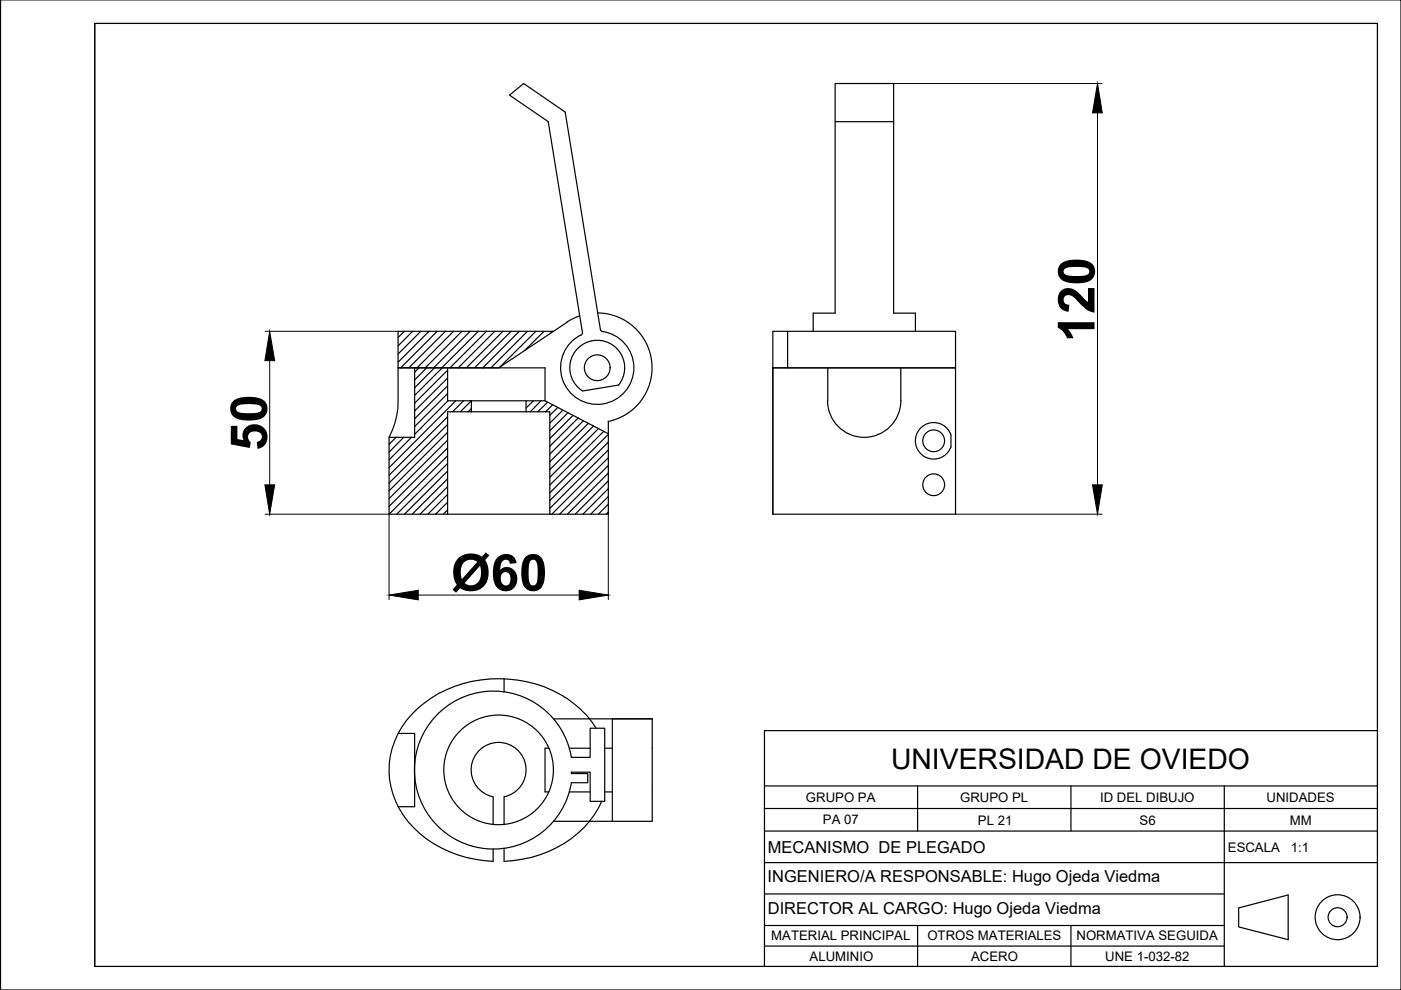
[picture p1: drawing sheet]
<svg xmlns="http://www.w3.org/2000/svg" width="297mm" height="210mm" viewBox="0 0 297 210" stroke-linecap="round" stroke-linejoin="round" font-family="sans-serif">
<!-- layer: 01_Contornos -->
<g fill="none" stroke="#000" stroke-width=".25">
<path d="M177.1 25.8h12.4M85.8 70.2l-1.4 1.4M87.5 70.2l-3.1 3.1M87.9 78v14.7h-5.4M88.8 78l-.9 .9M89.2 70.2l-4.8 4.9M90.5 78l-2.6 2.6M91 70.2l-6.6 6.6M92.1 78l-4.2 4.2M92.7 70.2l-7.8 7.8M93.8 78l-5.9 5.8M94.4 70.2l-7.7 7.8"/>
<path d="M94.9 78.5l-7 7M94.9 78v7h16.6M96.2 70.2l-7.8 7.8M97.9 70.2l-7.7 7.8M99.7 70.2l-7.8 7.8M101.4 70.2l-7.7 7.8M103.2 70.2l-7.8 7.8M104.9 70.2l-7.8 7.8M106.6 70.2l-7.7 7.8M108.4 70.2l-7.8 7.8M110.1 70.2l-7.8 7.8M111.8 70.2l-7.7 7.8"/>
<path d="M113.6 70.2l-7.6 7.6M115.3 70.2l-4 4.1M117.1 70.2l-.6 .6M117.3 70.2h-32.9v7.8h31.2v7l13.4 7M120.2 68.3l-14.5 9.7h-21.3v7a16.4 16.4 0 0 1-1.9 7.7M122.9 67l-2.7 1.3M126.7 66.4a11.6 11.6 0 0 1 11.5 10.4 11.6 11.6 0 0 1-9.3 12.6l.1 19.6h-46.5M127.7 70.3a7.8 7.8 0 0 1 5.9 11.1 7.8 7.8 0 0 1-12.5 2 7.8 7.8 0 0 1 2.1-12.4M127.7 70.3l-.4-.3-7.5-46.2-8.8-6.1-3 2.5 8.2 5.6 7.3 44.9-.2 .3M163.9 70.2h38.7v7.8h-38.7zM163.9 78h38.7v31h-38.7zM167 70.2v7.8"/>
<path d="M172.4 70.2v-3.8h4.7v-48.7h12.4v48.7h4.6v3.8M175.5 78v7M191 78v7a7.8 7.8 0 0 1-7.8 7.7 7.8 7.8 0 0 1-7.7-7.7M82.5 92.7v16.3M84 92.7l-1.5 1.5M85.6 92.7l-3.1 3.2M87.2 92.7l-4.7 4.8M94.9 80.2l-7 6.9M94.9 81.8l-7 7M94.9 83.5l-7 6.9M94.9 88.4l-12.4 12.4M94.9 90l-12.4 12.4"/>
<path d="M94.9 91.7l-12.4 12.4M94.9 93.3l-12.4 12.4M94.9 95l-12.4 12.4M94.9 96.6l-12.4 12.4M94.9 98.3l-10.8 10.7M94.9 99.9l-9.1 9.1M95 85l-7.1 7.1M96.6 85l-14.1 14.2M97.6 87.3l2.3-2.3v2.3M98.3 85l-2.3 2.3M99.9 86.6l-.6 .7M111.5 87.3h5.1v21.7"/>
<path d="M111.5 87.3h-16.6v21.7M113.1 85l-1.6 1.5M114.7 85l-2.3 2.3M115.6 85h-4.1v2.3M116.1 85.3l-2.1 2M117.2 85.8l-1.5 1.5M118.3 86.4l-1.7 1.7M119.3 87l-2.7 2.7M120.4 87.5l-3.8 3.8M121.5 88.1l-4.9 4.9M122.6 88.6l-6 6M123.5 82.9a5.8 5.8 0 0 1-1.7-8.3 5.8 5.8 0 0 1 8.3-1.3 5.8 5.8 0 0 1 1.1 8.3l-7.7 1.3"/>
<path d="M123.7 89.2l-7.1 7.1M124.7 89.8l-8.1 8.1M125.8 90.3l-9.2 9.3M126.9 90.9l-10.3 10.3M128 91.5l-11.4 11.3M129 92.1l-12.4 12.4M129 93.7l-12.4 12.4M129 95.4l-12.4 12.4M129 97l-12 12M129 98.7l-10.4 10.3M201.6 92.2a3.9 3.9 0 0 0-5.9-1.8 3.9 3.9 0 0 0 0 6.2 3.9 3.9 0 0 0 5.9-1.8v-2.6M94.9 101.5l-7.5 7.5"/>
<path d="M94.9 103.2l-5.8 5.8M94.9 104.8l-4.2 4.2M94.9 106.5l-2.5 2.5M94.9 108.1l-.9 .9M129 100.3l-8.7 8.7M129 102l-7.1 7M129 103.6l-5.4 5.4M129 105.3l-3.7 3.7M129 106.9l-2.1 2.1M129 108.6l-.5 .4M84.4 155.5h3.5v15.5h-3.5M106.9 143.9v2.8"/>
<path d="M116.4 158.6h-.8v9.3h.8M117.4 152.4h20.9M120.7 158.6h4.4M126.4 154.4a23.9 23.9 0 0 0-20.5-10.5 24.9 24.9 0 0 0-19.7 8.9 16.9 16.9 0 0 0 1.5 22.7 25.1 25.1 0 0 0 16.8 7.1v-2.6M128.2 158.6h1.6M138.3 152.4h-8.5v21.7M138.3 152.4v21.7h-20.9M104.5 169v5.9M104.5 168.9a5.8 5.8 0 0 1-3.6-8.9 5.8 5.8 0 0 1 9.6 0 5.8 5.8 0 0 1-3.6 8.9M106.9 169v5.9M120.7 167.9h4.4M121.1 160.6a16.7 16.7 0 0 0-25.6-11.4 16.7 16.7 0 0 0 0 28.1 16.7 16.7 0 0 0 25.6-11.3"/>
<path d="M121.1 160.6h4v-6.2h3.1v15.5h-3.1v-6.2h-4v.3h3.5v2h-3.5M127.6 169.9a22.2 22.2 0 0 1-16.9 12.3l-3.8 .4v-2.8M128.2 167.9h1.6"/>
<circle cx="126.6" cy="78" r="2.73"/>
<circle cx="198" cy="93.5" r="2.31"/>
<circle cx="198" cy="102.8" r="2.31"/>
<circle cx="105.7" cy="163.2" r="11.6"/>
</g>
<!-- layer: 04_Cotas -->
<path d="M20.1 5h271.9v199.9h-271.9zM189.5 17.7h44.2M232.7 23.9v78.9M56.2 70.2h28.2M57.2 76.5v26.3M56.2 109h26.3v18.1M129 109v18.1M202.6 109h31.1M88.7 126.2h34.1" fill="none" stroke="#000" stroke-width=".21"/>
<path d="M232.7 17.7l1 6.2h-2.1zM57.2 70.2l1 6.3h-2zM56.2 102.8h2l-1 6.2zM231.6 102.8h2.1l-1 6.2zM82.5 126.2l6.2-1v2zM122.8 125.2l6.2 1-6.2 1z" fill="#000" stroke="#000" stroke-width=".21"/>
<!-- layer: 0 -->
<g fill="none" stroke="#000" stroke-width=".25">
<path d="M.1 0h296.9v209.9h-296.9zM20.1 5h271.9v199.9h-271.9zM292 154.9h-129.9v50M162.1 176.2h129.9M162.1 166.6h129.9M162.1 171.4h129.9M194.5 166.6v9.6M227.1 166.6v9.6M259.6 166.6v38.3M162.1 182.9h129.9M162.1 189.5h97.5M162.1 196.2h97.5"/>
<path d="M194.5 196.2v8.7M227.1 196.2v8.7M262.6 192.5l10.5-2.7v9.4l-10.5-2.7zM162.1 200.6h97.5"/>
<circle cx="283.6" cy="194.5" r="4.8"/>
<circle cx="283.6" cy="194.5" r="2.01"/>
</g>
<g font-size="10.8">
<text x="232.1" y="72.6" transform="rotate(-90 232.1 72.6)">120</text>
<text x="56.6" y="95.6" transform="rotate(-90 56.6 95.6)">50</text>
<text x="95.6" y="125.2">Ø60</text>
</g>
<text font-size="6" x="188.9" y="163">UNIVERSIDAD DE OVIEDO</text>
<g font-size="3.5">
<text x="162.8" y="180.8">MECANISMO DE PLEGADO</text>
<text x="162.8" y="187">INGENIERO/A RESPONSABLE: Hugo Ojeda Viedma</text>
<text x="162.8" y="193.8">DIRECTOR AL CARGO: Hugo Ojeda Viedma</text>
</g>
<g font-size="2.8">
<text x="170.9" y="170.1">GRUPO PA</text>
<text x="203.6" y="170.1">GRUPO PL</text>
<text x="233.2" y="170.1">ID DEL DIBUJO</text>
<text x="268.5" y="170.1">UNIDADES</text>
<text x="174.5" y="174.8">PA 07</text>
<text x="207.3" y="174.9">PL 21</text>
<text x="241.6" y="174.9">S6</text>
<text x="273.5" y="174.9">MM</text>
<text x="260.3" y="180.6">ESCALA</text>
<text x="273.7" y="180.6">1:1</text>
<text x="163.5" y="199.4">MATERIAL PRINCIPAL</text>
<text x="171.6" y="203.8">ALUMINIO</text>
<text x="196.6" y="199.4">OTROS MATERIALES</text>
<text x="205.9" y="203.8">ACERO</text>
<text x="228.2" y="199.4">NORMATIVA SEGUIDA</text>
<text x="234.3" y="203.7">UNE 1-032-82</text>
</g>
</svg>
